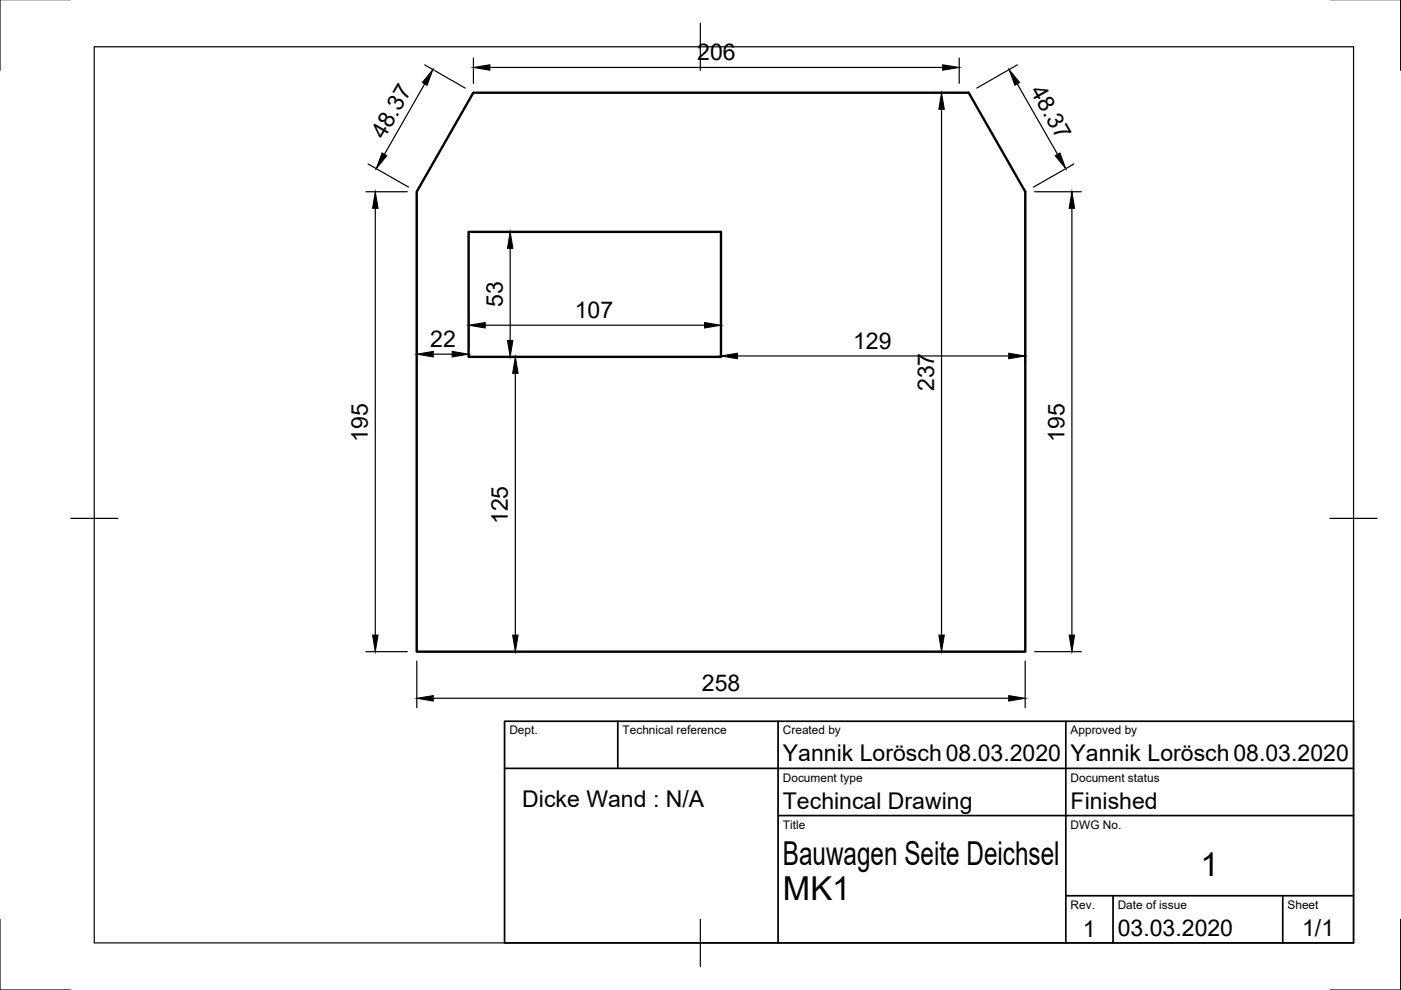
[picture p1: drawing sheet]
<svg xmlns="http://www.w3.org/2000/svg" width="297mm" height="210mm" viewBox="0 0 297 210" stroke-linecap="round" stroke-linejoin="round" font-family="sans-serif">
<!-- layer: Sichtbar -->
<path d="M100.4 19.7h105l12 21v97.5h-129.1v-97.5zM99.4 49.2h53.5v26.5h-53.5z" fill="none" stroke="#000" stroke-width=".51"/>
<!-- layer: Border -->
<path d="M0 -.1v15M297 -.1v15M20 9.9h267v190h-267zM148.5 4.9v10M15 109.9h10M282 109.9h10M0 194.9v15h15M148.5 194.9v10M297 194.9v15h-15" fill="none" stroke="#000" stroke-width=".25"/>
<!-- layer: TitleBlock -->
<path d="M107 152.9h180v47h-180zM131 152.9v10M165 152.9v47M226 152.9v47M107 162.9h180M165 172.9h122M226 189.9h61M236 189.9v10M272 189.9v10" fill="none" stroke="#000" stroke-width=".36"/>
<!-- layer: Dimensions -->
<g fill="none" stroke="#000" stroke-width=".25">
<path d="M90 13.8l8.6 4.9M90 17.8l-8.5 14.9M100.4 12.3v5.4M103.9 14.3h96M197.6 19.7h3.8M203.4 12.3v5.4M215.7 13.8l-8.6 4.9M215.7 17.8l8.5 14.9M78 34.8l8.6 4.9M199.6 23.2v111.5M227.7 34.8l-8.6 4.9M77.6 40.7h8.8"/>
<path d="M79.6 44.2v90.5M88.4 42.7v34.4M101.4 49.2h8.8M108.2 52.7v19.5M217.4 42.7v34.8M219.4 40.7h9.9M227.3 44.2v90.5M91.9 75.1h4M99.4 67v6.7M101.4 75.7h9.9M102.9 69h46.5M109.3 79.2v55.5"/>
<path d="M152.9 67v6.7M156.4 75.5h57.5M77.6 138.2h8.8M90.4 138.2h20.9M197.6 138.2h17.8M219.4 138.2h9.9M88.4 140.2v9.9M91.9 148.1h122M217.4 140.2v9.9"/>
</g>
<g fill="#000" stroke="#000" stroke-width=".21">
<path d="M91.8 14.7l-1.2 3.4-1.1-.6zM100.4 14.3l3.5-.6v1.2zM199.9 13.7l3.5 .6-3.5 .6zM214 14.7l2.2 2.8-1 .6zM81 32.4l1 .6-2.2 2.7zM199.6 19.7l.6 3.5h-1.1zM223.7 33l1-.6 1.3 3.3zM79.6 40.7l.6 3.5h-1.2zM108.2 49.2l.6 3.5h-1.2zM227.3 40.7l.5 3.5h-1.1zM88.4 75.1l3.5-.6v1.2zM95.9 74.5l3.5 .6-3.5 .6z"/>
<path d="M99.4 69l3.5-.6v1.1zM107.6 72.2h1.2l-.6 3.5zM109.3 75.7l.6 3.5h-1.2zM149.4 68.4l3.5 .6-3.5 .5zM152.9 75.5l3.5-.6v1.2zM213.9 74.9l3.5 .6-3.5 .6zM79 134.7h1.2l-.6 3.5zM108.7 134.7h1.2l-.6 3.5zM199.1 134.7h1.1l-.6 3.5zM226.7 134.7h1.1l-.5 3.5zM88.4 148.1l3.5-.6v1.1zM213.9 147.5l3.5 .6-3.5 .5z"/>
</g>
<g font-size="7">
<text x="166" y="183.4">Bauwagen Seite Deichsel</text>
<text x="254.5" y="185.8">1</text>
<text x="166" y="190.9">MK1</text>
</g>
<g font-size="4.9">
<text x="147.8" y="12.8">206</text>
<text x="218.3" y="19.2" transform="rotate(60 218.3 19.2)">48.37</text>
<text x="81.4" y="29.7" transform="rotate(-60 81.4 29.7)">48.37</text>
<text x="106.6" y="65.1" transform="rotate(-90 106.6 65.1)">53</text>
<text x="121.9" y="67.4">107</text>
<text x="91.2" y="73.6">22</text>
<text x="180.9" y="73.9">129</text>
<text x="198.1" y="82.9" transform="rotate(-90 198.1 82.9)">237</text>
<text x="78" y="93.7" transform="rotate(-90 78 93.7)">195</text>
<text x="225.7" y="93.7" transform="rotate(-90 225.7 93.7)">195</text>
<text x="107.7" y="111.2" transform="rotate(-90 107.7 111.2)">125</text>
<text x="148.8" y="146.5">258</text>
<text x="166" y="161.4">Yannik Lorösch08.03.2020</text>
<text x="227" y="161.4">Yannik Lorösch08.03.2020</text>
<text x="110.7" y="171.1">Dicke Wand : N/A</text>
<text x="166" y="171.4">Techincal Drawing</text>
<text x="227" y="171.4">Finished</text>
<text x="229.6" y="198.6">1</text>
<text x="237" y="198.4">03.03.2020</text>
<text x="276.1" y="198.6">1/1</text>
</g>
<g font-size="2.5">
<text x="108" y="155.7">Dept.</text>
<text x="132" y="155.7">Technical reference</text>
<text x="166" y="155.7">Created by</text>
<text x="227" y="155.7">Approved by</text>
<text x="166" y="165.7">Document type</text>
<text x="227" y="165.7">Document status</text>
<text x="166" y="175.7">Title</text>
<text x="227" y="175.7">DWG No.</text>
<text x="227" y="192.7">Rev.</text>
<text x="237" y="192.7">Date of issue</text>
<text x="273" y="192.7">Sheet</text>
</g>
</svg>
